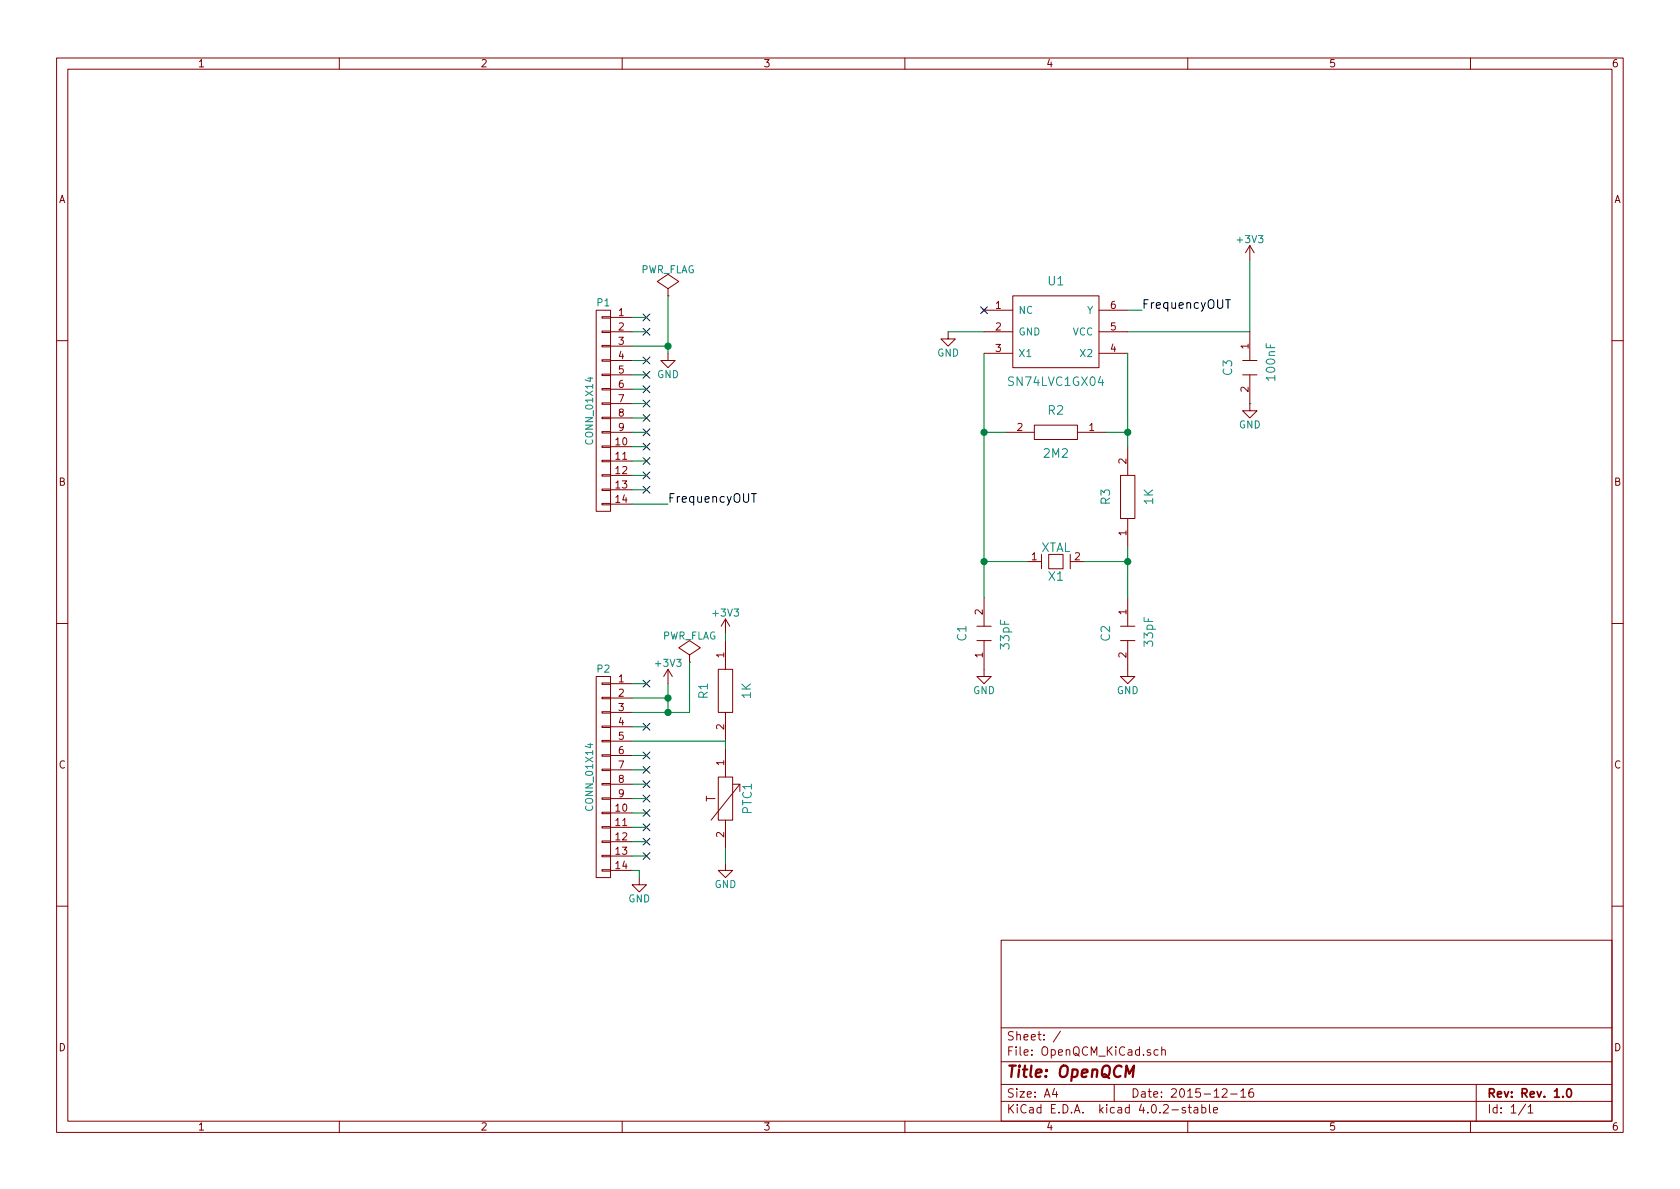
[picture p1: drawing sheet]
<svg xmlns="http://www.w3.org/2000/svg" width="297mm" height="210mm" viewBox="0 0 297 210" stroke-linecap="round" stroke-linejoin="round" font-family="sans-serif">
<g fill="none" stroke="#840000" stroke-width=".18">
<path d="M10 10.3h277v189.9h-277zM12 12.2h273v186.1h-273zM60 10.3v1.9M110 10.3v1.9M160 10.3v1.9M210 10.3v1.9M260 10.3v1.9M105.4 54.9h2.5v35.5h-2.5zM106.4 58.5h1.5v.3h-1.5zM106.4 56h1.5v.3h-1.5zM107.9 56.1h3.9M107.9 58.7h3.9"/>
<path d="M118.1 52.3h.1M118.1 51l1.9-1.2-1.9-1.3-1.9 1.3 1.9 1.2v1.3M167.6 58.7v1.2h1.3l-1.3 1.3-1.2-1.3h1.2M173.7 54.6l.6 .6M174 58.7h5.1M174 54.9h5.1M174.3 54.6l-.6 .6M179.1 52.3h15.2v12.7h-15.2zM194.3 58.7h5.1M194.3 54.9h5.1M221 43.4l-.8 1.3M221 43.4v2.6"/>
<path d="M221 58.7v5M221 43.4l.7 1.3M10 60.2h2M106.4 78.9h1.5v.2h-1.5zM106.4 76.3h1.5v.3h-1.5zM106.4 73.8h1.5v.2h-1.5zM106.4 71.2h1.5v.3h-1.5zM106.4 68.7h1.5v.3h-1.5zM106.4 66.2h1.5v.2h-1.5zM106.4 63.6h1.5v.3h-1.5zM106.4 61.1h1.5v.2h-1.5zM107.9 61.2h3.9"/>
<path d="M107.9 63.7h3.9M107.9 66.3h3.9M107.9 68.8h3.9M107.9 71.4h3.9M107.9 73.9h3.9M107.9 76.4h3.9M107.9 79h3.9M118.1 62.5v1.2h1.3l-1.3 1.3-1.3-1.3h1.3M174 62.5h5.1M177.8 76.4h5.1M182.9 75.2h7.6v2.5h-7.6zM190.5 76.4h5.1"/>
<path d="M194.3 62.5h5.1M199.4 79v5.1M219.7 63.7h2.5M219.7 66.3h2.5M221 66.3v6.3h1.2l-1.2 1.3-1.3-1.3h1.3M285 60.2h2M106.4 89h1.5v.3h-1.5zM106.4 86.5h1.5v.2h-1.5zM106.4 83.9h1.5v.3h-1.5zM106.4 81.4h1.5v.3h-1.5zM107.9 81.5h3.9M107.9 84.1h3.9"/>
<path d="M107.9 86.6h3.9M107.9 89.1h3.9M181.6 99.3h2.5M184.1 98v2.6zM185.4 98h2.6v2.6h-2.6zM189.2 98v2.6zM189.2 99.3h2.6M198.1 84.1h2.6v7.6h-2.6zM199.4 91.7v5.1M10 110.3h2M105.4 119.6h2.5v35.6h-2.5zM118.1 118.4l-.8 1.2"/>
<path d="M118.1 118.4v2.5M118.1 118.4l.8 1.2M121.9 117.1h.1M121.9 115.8l1.9-1.3-1.9-1.2-1.9 1.2 1.9 1.3v1.3M127 118.4h2.5v7.6h-2.5zM128.3 109.5l-.8 1.2M128.3 109.5v2.5M128.3 113.3v5.1M128.3 109.5l.7 1.2M172.7 113.3h2.6M172.7 110.7h2.6M174 113.3v6.3h1.3l-1.3 1.3-1.3-1.3h1.3"/>
<path d="M174 105.7v5M198.1 113.3h2.6M198.1 110.7h2.6M199.4 113.3v6.3h1.3l-1.3 1.3-1.3-1.3h1.3M199.4 105.7v5M285 110.3h2M106.4 138.6h1.5v.2h-1.5zM106.4 136h1.5v.3h-1.5zM106.4 133.5h1.5v.2h-1.5zM106.4 130.9h1.5v.3h-1.5zM106.4 128.4h1.5v.2h-1.5zM106.4 125.9h1.5v.2h-1.5z"/>
<path d="M106.4 123.3h1.5v.3h-1.5zM106.4 120.8h1.5v.2h-1.5zM107.9 120.9h3.9M107.9 123.4h3.9M107.9 126h3.9M107.9 128.5h3.9M107.9 131.1h3.9M107.9 133.6h3.9M107.9 136.1h3.9M107.9 138.7h3.9M127 137.4h2.5v7.6h-2.5zM128.3 126v5.1"/>
<path d="M128.3 132.3v5.1M129.5 138.7h1.3l-5.1 6.3M106.4 153.8h1.5v.2h-1.5zM106.4 151.3h1.5v.2h-1.5zM106.4 148.7h1.5v.3h-1.5zM106.4 146.2h1.5v.2h-1.5zM106.4 143.6h1.5v.3h-1.5zM106.4 141.1h1.5v.2h-1.5zM107.9 141.2h3.9M107.9 143.8h3.9M107.9 146.3h3.9M107.9 148.8h3.9"/>
<path d="M107.9 151.4h3.9M107.9 153.9h3.9M113 155.2v1.3h1.3l-1.3 1.2-1.2-1.2h1.2M128.3 152.6v1.3h1.2l-1.2 1.3-1.3-1.3h1.3M128.3 145v5.1M10 160.2h2M177 166.3h108v32h-108zM285 160.2h2M60 198.3v1.9M110 198.3v1.9M160 198.3v1.9M177 194.8h108"/>
<path d="M177 191.8h108M177 187.8h108M177 181.8h108M186.4 192.5l-.3 1h.9M186.8 193v1M187.5 182.3l-1.3 2M197 191.8v3M204.7 185.7l-.4-.1-.3 .3 .1 .6 .2 .1 .4-.1M205.4 185.7l.2-.1 .4 .1v.9M205.4 185.1v1.5M209.6 195.9a.37 .37 0 0 0-.6 .1l.1 .3 .5 .1 .1 .1-.3 .3-.4-.1M210 198.3v1.9"/>
<path d="M210.1 195.8h.5M210.3 195.3v1.3l.3 .2M211.2 195.9h.5l.1 .9M211.8 196.2l-.5 .1-.2 .2 .2 .3 .5-.1M212.5 195.9l.4-.1 .3 .3-.1 .6h-.6M212.5 195.3v1.5M213.8 195.3v1.3l.2 .2M214.6 196.3l.7-.1-.1-.3-.4-.1-.2 .2v.7h.6M216.1 192.7l.2-.2h.4l.3 .5-1 1h1M217.6 193.5h1.1M219.4 193l.4-.5v1.5M219.4 194h.8"/>
<path d="M221.5 192.5a.59 .59 0 0 0-.7 .7l.1 .7 .2 .1 .5-.1 .1-.5-.2-.2-.4-.1-.3 .3M260 198.3v1.9M261 191.8v6.5M269.7 195.2l-1.2 2M270.2 195.8l.4-.5v1.5M270.2 196.8h.8"/>
</g>
<path d="M277.1 192.7l.2-.2a.81 .81 0 0 1 .6 .6 .81 .81 0 0 1-.3 .8l-.1 .1a.79 .79 0 0 1-.4-1.3z" fill="none" stroke="#840000" stroke-width=".3"/>
<path d="M199 190.4l.2-2 .5 1.5 .8-1.5-.2 2" fill="none" stroke="#840000" stroke-width=".41"/>
<g fill="none" stroke="#000084" stroke-width=".18">
<path d="M113.7 55.5l1.2 1.2M113.7 58.1l1.2 1.2M114.9 55.5l-1.2 1.2M114.9 58.1l-1.2 1.2M173.4 54.2l1.2 1.3M174.6 54.2l-1.2 1.3M113.7 63.1l1.2 1.3M113.7 65.7l1.2 1.2M113.7 68.2l1.2 1.2M113.7 70.8l1.2 1.2M113.7 73.3l1.2 1.2M113.7 75.8l1.2 1.3"/>
<path d="M113.7 78.4l1.2 1.2M114.9 63.1l-1.2 1.3M114.9 65.7l-1.2 1.2M114.9 68.2l-1.2 1.2M114.9 70.8l-1.2 1.2M114.9 73.3l-1.2 1.2M114.9 75.8l-1.2 1.3M114.9 78.4l-1.2 1.2M113.7 80.9l1.2 1.2M113.7 83.5l1.2 1.2M113.7 86l1.2 1.2M114.9 80.9l-1.2 1.2"/>
<path d="M114.9 83.5l-1.2 1.2M114.9 86l-1.2 1.2M113.7 120.3l1.2 1.2M113.7 127.9l1.2 1.2M113.7 133l1.2 1.2M113.7 135.5l1.2 1.2M113.7 138.1l1.2 1.2M114.9 120.3l-1.2 1.2M114.9 127.9l-1.2 1.2M114.9 133l-1.2 1.2M114.9 135.5l-1.2 1.2M114.9 138.1l-1.2 1.2"/>
<path d="M113.7 140.6l1.2 1.2M113.7 143.1l1.2 1.3M113.7 145.7l1.2 1.2M113.7 148.2l1.2 1.2M113.7 150.8l1.2 1.2M114.9 140.6l-1.2 1.2M114.9 143.1l-1.2 1.3M114.9 145.7l-1.2 1.2M114.9 148.2l-1.2 1.2M114.9 150.8l-1.2 1.2"/>
</g>
<path d="M216.7 53h.9M132.9 87.3h.8" fill="none" stroke="#000" stroke-width=".18"/>
<g fill="none" stroke="#008400" stroke-width=".18">
<path d="M111.8 56.1h2.5M111.8 58.7h2.5M118.1 52.3v10.2M167.6 58.7h6.4M199.4 54.9h2.5M221 46v12.7h-21.6M111.8 61.2h6.3M111.8 63.7h2.5M111.8 66.3h2.5M111.8 68.8h2.5M111.8 71.4h2.5M111.8 73.9h2.5"/>
<path d="M111.8 76.4h2.5M111.8 79h2.5M174 76.4h3.8M174 62.5v43.2M195.6 76.4h3.8M199.4 62.5v16.5M221 71.4h.1M111.8 81.5h2.5M111.8 84.1h2.5M111.8 86.6h2.5M111.8 89.1h6.3M174 99.3h7.6"/>
<path d="M191.8 99.3h7.6M199.4 96.8v8.9M121.9 117.1v8.9h-10.1M128.3 112v1.3M111.8 138.7h2.5M111.8 136.1h2.5M111.8 133.6h2.5M111.8 128.5h2.5M111.8 120.9h2.5M111.8 123.4h6.3M111.8 131.1h16.5v1.2M118.1 120.9v5.1"/>
<path d="M111.8 151.4h2.5M111.8 148.8h2.5M111.8 146.3h2.5M111.8 143.8h2.5M111.8 141.2h2.5M111.8 153.9h1.2v1.3M128.3 150.1v2.5"/>
</g>
<g fill="#008400" stroke="#008400" stroke-width=".25">
<circle cx="118.1" cy="123.4" r=".51"/>
<circle cx="199.4" cy="76.4" r=".51"/>
<circle cx="174" cy="76.4" r=".51"/>
<circle cx="199.4" cy="99.3" r=".51"/>
<circle cx="174" cy="99.3" r=".51"/>
<circle cx="118.1" cy="126" r=".51"/>
<circle cx="118.1" cy="61.2" r=".51"/>
</g>
<text font-size="2.8" fill="#840000" x="178" y="190.5">Title: OpenQCM</text>
<g font-size="2.1" fill="#008484">
<text x="185.3" y="50.5">U1</text>
<text x="178.6" y="68.2">SN74LVC1GX04</text>
<text x="217.9" y="66.4" transform="rotate(-90 217.9 66.4)">C3</text>
<text x="225.5" y="67.1" transform="rotate(-90 225.5 67.1)">100nF</text>
<text x="185.3" y="73.3">R2</text>
<text x="184.6" y="80.9">2M2</text>
<text x="196.3" y="89.2" transform="rotate(-90 196.3 89.2)">R3</text>
<text x="203.9" y="89.2" transform="rotate(-90 203.9 89.2)">1K</text>
<text x="183.9" y="97.6">XTAL</text>
<text x="185.4" y="102.7">X1</text>
<text x="170.9" y="113.3" transform="rotate(-90 170.9 113.3)">C1</text>
<text x="196.3" y="113.4" transform="rotate(-90 196.3 113.4)">C2</text>
<text x="178.5" y="114.7" transform="rotate(-90 178.5 114.7)">33pF</text>
<text x="203.9" y="114.2" transform="rotate(-90 203.9 114.2)">33pF</text>
<text x="125.1" y="123.5" transform="rotate(-90 125.1 123.5)">R1</text>
<text x="132.8" y="123.5" transform="rotate(-90 132.8 123.5)">1K</text>
<text x="132.9" y="143.9" transform="rotate(-90 132.9 143.9)">PTC1</text>
</g>
<g font-size="2.1">
<text x="201.9" y="54.6">FrequencyOUT</text>
<text x="118.1" y="88.9">FrequencyOUT</text>
</g>
<g font-size="2.1" fill="#840000">
<text x="126.5" y="141.9" transform="rotate(-90 126.5 141.9)">T</text>
<text x="178" y="184">Sheet: /</text>
<text x="178" y="186.7">File: OpenQCM_KiCad.sch</text>
<text x="178" y="196.9">KiCad E.D.A. kicad 4.0.2-stable</text>
<text x="178" y="194.1">Size: A4</text>
<text x="200" y="194.1">Date: 2015-12-16</text>
<text x="263" y="194.1">Rev: Rev. 1.0</text>
<text x="263" y="196.9">Id: 1/1</text>
</g>
<g font-size="1.8" fill="#840000">
<text x="35" y="11.9">1</text>
<text x="85" y="11.9">2</text>
<text x="135" y="11.9">3</text>
<text x="185" y="11.9">4</text>
<text x="235" y="11.9">5</text>
<text x="285" y="11.9">6</text>
<text x="10.4" y="35.9">A</text>
<text x="285.4" y="35.9">A</text>
<text x="109.4" y="55.9">1</text>
<text x="109.4" y="58.4">2</text>
<text x="176" y="54.6">1</text>
<text x="176" y="58.4">2</text>
<text x="196.4" y="58.4">5</text>
<text x="196.4" y="54.6">6</text>
<text x="109.4" y="61">3</text>
<text x="109.4" y="63.5">4</text>
<text x="176" y="62.2">3</text>
<text x="196.4" y="62.2">4</text>
<text x="220.7" y="61.7" transform="rotate(-90 220.7 61.7)">1</text>
<text x="109.4" y="66">5</text>
<text x="109.4" y="68.6">6</text>
<text x="109.4" y="71.1">7</text>
<text x="220.7" y="69.3" transform="rotate(-90 220.7 69.3)">2</text>
<text x="109.4" y="73.7">8</text>
<text x="109.4" y="76.2">9</text>
<text x="179.9" y="76.2">2</text>
<text x="192.6" y="76.2">1</text>
<text x="108.9" y="78.7">10</text>
<text x="108.9" y="81.3">11</text>
<text x="108.9" y="83.8">12</text>
<text x="199.1" y="82" transform="rotate(-90 199.1 82)">2</text>
<text x="10.4" y="85.9">B</text>
<text x="108.9" y="86.4">13</text>
<text x="108.9" y="88.9">14</text>
<text x="285.4" y="85.9">B</text>
<text x="199.1" y="94.7" transform="rotate(-90 199.1 94.7)">1</text>
<text x="182.4" y="99.1">1</text>
<text x="190" y="99.1">2</text>
<text x="173.7" y="108.7" transform="rotate(-90 173.7 108.7)">2</text>
<text x="199.1" y="108.7" transform="rotate(-90 199.1 108.7)">1</text>
<text x="128" y="116.3" transform="rotate(-90 128 116.3)">1</text>
<text x="173.7" y="116.3" transform="rotate(-90 173.7 116.3)">1</text>
<text x="199.1" y="116.3" transform="rotate(-90 199.1 116.3)">2</text>
<text x="109.4" y="120.6">1</text>
<text x="109.4" y="123.2">2</text>
<text x="109.4" y="125.7">3</text>
<text x="109.4" y="128.3">4</text>
<text x="109.4" y="130.8">5</text>
<text x="128" y="129" transform="rotate(-90 128 129)">2</text>
<text x="10.4" y="135.9">C</text>
<text x="109.4" y="133.3">6</text>
<text x="109.4" y="135.9">7</text>
<text x="128" y="135.4" transform="rotate(-90 128 135.4)">1</text>
<text x="285.4" y="135.9">C</text>
<text x="108.9" y="143.5">10</text>
<text x="109.4" y="138.4">8</text>
<text x="109.4" y="141">9</text>
<text x="108.9" y="146">11</text>
<text x="108.9" y="148.6">12</text>
<text x="128" y="148.1" transform="rotate(-90 128 148.1)">2</text>
<text x="108.9" y="151.1">13</text>
<text x="108.9" y="153.7">14</text>
<text x="10.4" y="185.9">D</text>
<text x="285.4" y="185.9">D</text>
<text x="35" y="199.9">1</text>
<text x="85" y="199.9">2</text>
<text x="135" y="199.9">3</text>
<text x="185" y="199.9">4</text>
<text x="235" y="199.9">5</text>
<text x="285" y="199.9">6</text>
</g>
<g font-size="1.8" fill="#008484">
<text x="218.9" y="43">+3V3</text>
<text x="113.2" y="48.3">PWR_FLAG</text>
<text x="105.6" y="54.1">P1</text>
<text x="180.1" y="55.5">NC</text>
<text x="180.1" y="59.3">GND</text>
<text x="189.6" y="59.3">VCC</text>
<text x="192.1" y="55.5">Y</text>
<text x="165.7" y="63">GND</text>
<text x="180.1" y="63.1">X1</text>
<text x="191.1" y="63.1">X2</text>
<text x="116.2" y="66.8">GND</text>
<text x="219" y="75.7">GND</text>
<text x="104.9" y="78.3" transform="rotate(-90 104.9 78.3)">CONN_01X14</text>
<text x="117" y="113.1">PWR_FLAG</text>
<text x="126.2" y="109">+3V3</text>
<text x="105.6" y="118.9">P2</text>
<text x="116" y="117.9">+3V3</text>
<text x="172" y="122.7">GND</text>
<text x="197.4" y="122.7">GND</text>
<text x="104.9" y="143" transform="rotate(-90 104.9 143)">CONN_01X14</text>
<text x="111.1" y="159.6">GND</text>
<text x="126.3" y="157">GND</text>
</g>
</svg>
